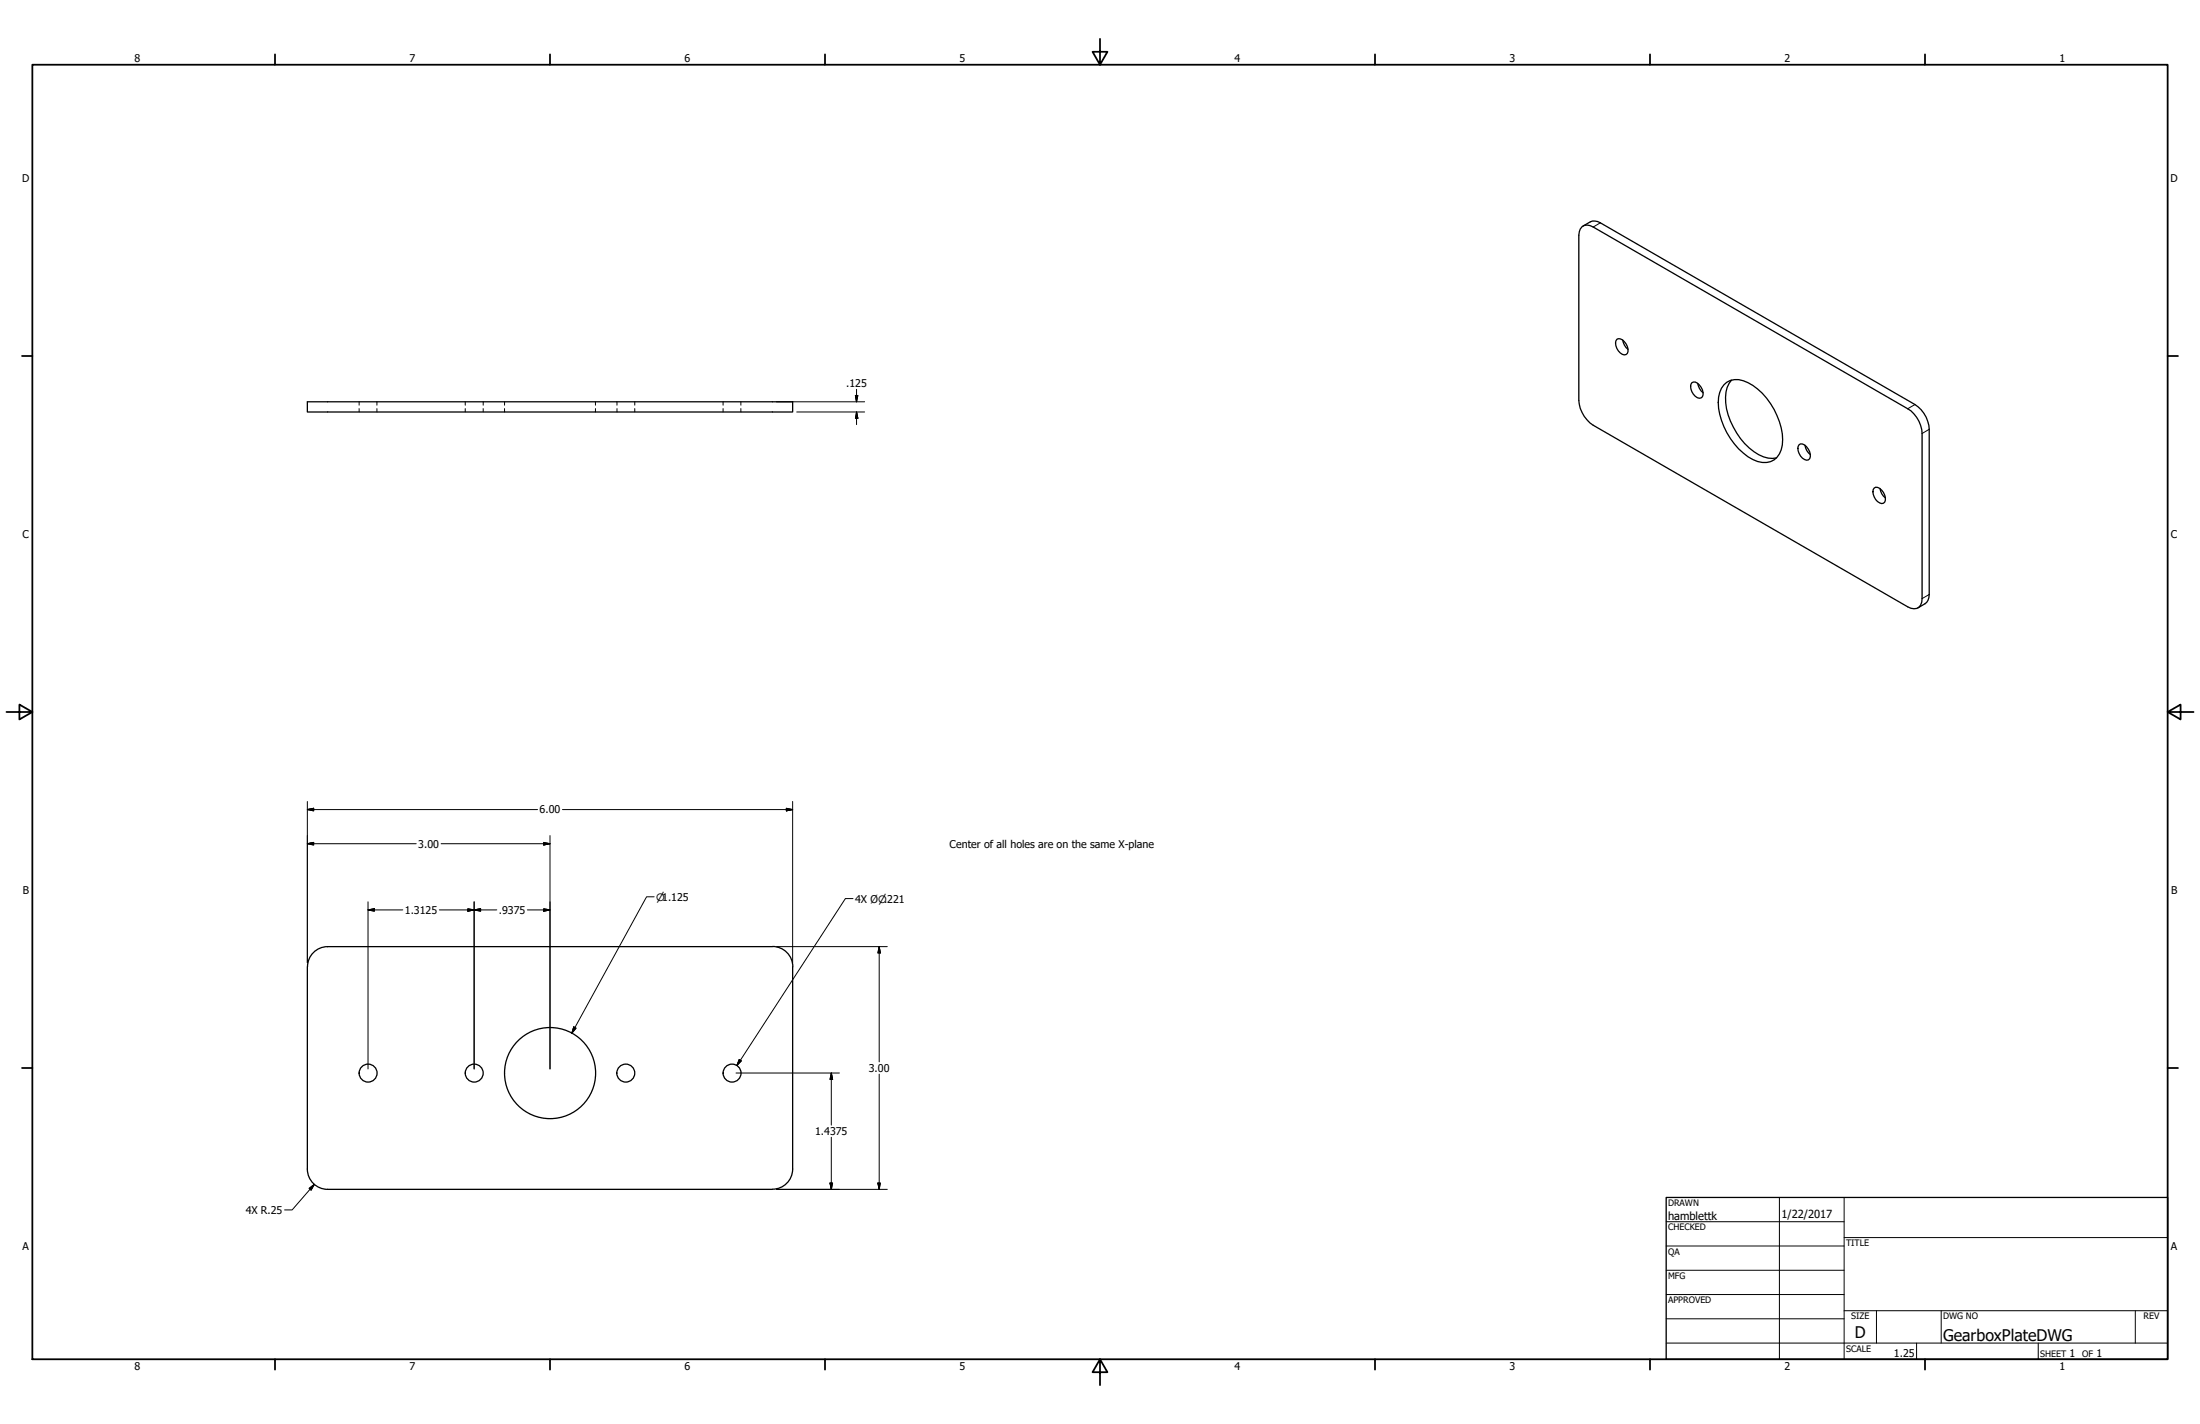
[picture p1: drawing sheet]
<svg xmlns="http://www.w3.org/2000/svg" width="864mm" height="559mm" viewBox="0 0 864 559" stroke-linecap="round" stroke-linejoin="round" font-family="sans-serif">
<!-- layer: Visible (ANSI) -->
<g fill="none" stroke="#000" stroke-width=".51">
<path d="M624.3 87.1a4.2 4.2 0 0 1 3.9 .3l123.5 71.4a12.3 12.3 0 0 1 5.6 9.7v64.8a4 4 0 0 1-1.7 3.6M634.7 133.2a3.4 3.4 0 0 1 4.1 2.8 2.12 2.12 0 0 1-1.2 3.3 4.5 4.5 0 0 1-2.9-6.1zM637 133.4a5.8 5.8 0 0 0 2.1 3.7M120.6 157.7h190.5v4h-190.5zM664.1 150.2a2.1 2.1 0 0 1 3 .9 3.6 3.6 0 0 1 .7 5 4 4 0 0 1-4.2-4.5zM666.4 150.4a5.8 5.8 0 0 0 2.1 3.7M676.7 151a7.6 7.6 0 0 1 9.5-.8 26.9 26.9 0 0 1 13.4 24.4 7.1 7.1 0 0 1-9.7 6.5 25.2 25.2 0 0 1-14.1-16.1 16.2 16.2 0 0 1 0-12.7zM679.7 149.2a12.7 12.7 0 0 0-2 11.2 26.7 26.7 0 0 0 14.5 18.9l1.9 .5 3.3-.1M706.2 174.5a2.15 2.15 0 0 1 3 .8 3.6 3.6 0 0 1 .7 5.2 3.9 3.9 0 0 1-4-3.5v-1.9zM708.5 174.8a5.5 5.5 0 0 0 2.1 3.6M748.9 160.4l-123.5-71.3a3.4 3.4 0 0 0-4-.4 3.4 3.4 0 0 0-1.6 3.6v64.9a12.8 12.8 0 0 0 5.6 9.7l123.5 71.2M754.5 170.1v64.8"/>
<path d="M735.7 191.5a2.15 2.15 0 0 1 2.9 .8 3.6 3.6 0 0 1 .7 5.2 3.9 3.9 0 0 1-4-3.5v-1.9zM738 191.8a5.5 5.5 0 0 0 2.1 3.6M120.6 379.4v79.4a8 8 0 0 0 8 7.9M128.6 371.5l174.6-.1a8 8 0 0 1 8 8l-.1 79.4a7.9 7.9 0 0 1-7.9 7.9M128.6 371.5a7.9 7.9 0 0 0-7.9 7.9M128.6 466.7h174.6"/>
<circle cx="144.5" cy="421.1" r="3.5"/>
<circle cx="186.2" cy="421.1" r="3.5"/>
<circle cx="215.9" cy="421.1" r="17.9"/>
<circle cx="245.7" cy="421.1" r="3.5"/>
<circle cx="287.4" cy="421.1" r="3.5"/>
</g>
<!-- layer: Hidden (ANSI) -->
<g fill="none" stroke="#000" stroke-width=".39">
<path d="M141 157.7v1.3M148 157.7v1.3M182.6 157.7v1.3M189.7 157.7v1.3M198.1 157.7v1.3M233.7 157.7v1.3M242.2 157.7v1.3M249.2 157.7v1.3M283.8 157.7v1.3M290.8 157.7v1.3M141 160.3v1.4M148 160.3v1.4"/>
<path d="M182.6 160.3v1.4M189.7 160.3v1.4M198.1 160.3v1.4M233.7 160.3v1.4M242.2 160.3v1.4M249.2 160.3v1.4M283.8 160.3v1.4M290.8 160.3v1.4"/>
</g>
<!-- layer: Visible Narrow (ANSI) -->
<path d="M628.2 87.4l-2.8 1.7M751.7 158.8l-2.8 1.6M757.3 168.5l-2.8 1.6M757.3 233.3l-2.8 1.6" fill="none" stroke="#000" stroke-width=".39"/>
<path d="M624.3 87.1l-2.9 1.6M748.9 160.4a12.1 12.1 0 0 1 5.6 9.7M754.5 234.9a3.4 3.4 0 0 1-1.6 3.7 3.4 3.4 0 0 1-4-.5M755.6 236.9l-2.7 1.7" fill="none" stroke="#000" stroke-width=".51"/>
<!-- layer: Border (ANSI) -->
<g fill="none" stroke="#000" stroke-width=".7">
<path d="M431.8 15.2v10.2l-2.9-5.1h5.8l-2.9 5.1M12.7 25.4h838.2v508h-838.2zM107.9 21.3v4.1M215.9 21.3v4.1M323.8 21.3v4.1M539.8 21.3v4.1M647.7 21.3v4.1M755.6 21.3v4.1M8.6 139.7h4.1M850.9 139.7h4.1M2.5 279.4h10.2l-5.1-2.9v5.8l5.1-2.9M850.9 279.4l5.1 2.9v-5.8l-5.1 2.9h10.2"/>
<path d="M8.6 419.1h4.1M850.9 419.1h4.1M107.9 533.4v4.1M215.9 533.4v4.1M323.8 533.4v4.1M431.8 533.4l2.9 5.1h-5.8l2.9-5.1v10.2M539.8 533.4v4.1M647.7 533.4v4.1M755.6 533.4v4.1"/>
</g>
<!-- layer: Title (ANSI) -->
<g fill="none" stroke="#000" stroke-width=".39">
<path d="M654 479.4h69.9M698.5 469.9v63.5M723.9 469.9v63.5M654 488.9h69.9M654 498.5h69.9M723.9 485.6h127M654 508h69.9M654 517.5h69.9M723.9 514.3h127M736.6 514.3v12.7M762 514.3v12.7M838.2 514.3v12.7"/>
<path d="M654 527h196.9M752.3 527v6.4M800.1 527v6.4"/>
</g>
<path d="M654 469.9h196.9v63.5h-196.9z" fill="none" stroke="#000" stroke-width=".51"/>
<!-- layer: Dimension (ANSI) -->
<g fill="none" stroke="#000" stroke-width=".39">
<path d="M304.8 157.7h34.6M335.8 155.2h.9l-.5 2.5zM336.2 152.8v4.9M312.7 161.7h26.7M336.2 161.7l.5 2.4h-.9zM336.2 161.7v4.9M120.6 317.7l2.5-.5v1zM120.6 317.7h90.4M120.6 314.5v63.3M220.8 317.7h90.3M308.7 317.2l2.4 .5-2.4 .5zM311.1 314.5v63.3"/>
<path d="M120.6 331.1l2.5-.5v1zM120.6 331.1h42.8M173.2 331.1h42.7M213.4 330.6l2.5 .5-2.5 .5zM215.9 327.9v91.6M144.5 357.1l2.4-.5v1zM144.5 357.1h13.6M144.5 353.9v65.6M172.5 357.1h22.5M183.6 356.6l2.5 .5-2.5 .5zM186.1 357.1l2.6-.5v1zM186.1 353.9v65.6"/>
<path d="M207 357.1h8.9M213.4 356.6l2.5 .5-2.5 .5zM256.8 351.9h-3l-29.3 53.5M334.8 352.6h-2.9l-42.7 65.5M304.8 371.5h43.5M345.1 371.5l.5 2.5h-1zM345.1 371.5v45.2M225.2 403l.9 .5-1.6 1.9zM290.2 415.8l.8 .5-1.8 1.8zM288.9 421.1h40.6M326.3 421.1l.5 2.5h-1zM326.3 421.1v20.4"/>
<path d="M345.1 421.5v45.2M326.3 446.3v20.4M121.3 466.3l2.1-1.5-1.3 2.2zM123.4 464.8l-8.7 10h-3M304.8 466.7h43.5M325.8 464.2h1l-.5 2.5zM344.6 464.2h1l-.5 2.5z"/>
</g>
<g fill="#000" stroke="#000" stroke-width=".39">
<path d="M335.8 155.2l.4 2.5zM335.8 155.2h.9l-.5 2.5zM336.2 161.7l.5 2.4zM336.2 161.7l.5 2.4h-.9zM120.6 317.7l2.5-.5zM120.6 317.7l2.5-.5v1zM308.7 318.2l2.4-.5zM308.7 317.2l2.4 .5-2.4 .5zM120.6 331.1l2.5-.5zM120.6 331.1l2.5-.5v1zM213.4 331.6l2.5-.5zM213.4 330.6l2.5 .5-2.5 .5z"/>
<path d="M144.5 357.1l2.4-.5zM144.5 357.1l2.4-.5v1zM183.6 357.6l2.5-.5zM183.6 356.6l2.5 .5-2.5 .5zM186.1 357.1l2.6-.5zM186.1 357.1l2.6-.5v1zM213.4 357.6l2.5-.5zM213.4 356.6l2.5 .5-2.5 .5zM345.1 371.5l.5 2.5zM345.1 371.5l.5 2.5h-1zM225.2 403l-.7 2.4zM225.2 403l.9 .5-1.6 1.9z"/>
<path d="M290.2 415.8l-1 2.3zM290.2 415.8l.8 .5-1.8 1.8zM326.3 421.1l.5 2.5zM326.3 421.1l.5 2.5h-1zM123.4 464.8l-1.3 2.2zM121.3 466.3l2.1-1.5-1.3 2.2zM325.8 464.2l.5 2.5zM325.8 464.2h1l-.5 2.5zM344.6 464.2l.5 2.5zM344.6 464.2h1l-.5 2.5z"/>
</g>
<g font-size="6.3">
<text x="728.1" y="524.9">D</text>
<text x="762.8" y="526.2">GearboxPlateDWG</text>
</g>
<g font-size="4.4">
<text x="654.8" y="478.6">hamblettk</text>
<text x="699.3" y="478">1/22/2017</text>
</g>
<g font-size="4.2">
<text x="52.8" y="24.4">8</text>
<text x="160.8" y="24.4">7</text>
<text x="268.7" y="24.4">6</text>
<text x="376.7" y="24.4">5</text>
<text x="484.6" y="24.4">4</text>
<text x="592.6" y="24.4">3</text>
<text x="700.5" y="24.4">2</text>
<text x="808.5" y="24.4">1</text>
<text x="8.8" y="71.4">D</text>
<text x="852" y="71.4">D</text>
<text x="332.2" y="151.9">.125</text>
<text x="8.9" y="211.1">C</text>
<text x="852.2" y="211.1">C</text>
<text x="211.8" y="319.2">6.00</text>
<text x="164.2" y="332.6">3.00</text>
<text x="372.7" y="332.7">Center of all holes are on the same X-plane</text>
<text x="9" y="350.8">B</text>
<text x="852.2" y="350.8">B</text>
<text x="158.9" y="358.6">1.3125</text>
<text x="195.8" y="358.6">.9375</text>
<text x="335.7" y="354.3">4X Ø⌀.221</text>
<text x="341" y="420.6">3.00</text>
<text x="320" y="445.5">1.4375</text>
<text x="96.5" y="476.3">4X R.25</text>
<text x="8.9" y="490.5">A</text>
<text x="852.2" y="490.5">A</text>
<text x="743.5" y="532.6">1.25</text>
<text x="812.4" y="532.6">1</text>
<text x="823" y="532.6">1</text>
<text x="52.8" y="537.5">8</text>
<text x="160.8" y="537.5">7</text>
<text x="268.7" y="537.5">6</text>
<text x="376.7" y="537.5">5</text>
<text x="484.6" y="537.5">4</text>
<text x="592.6" y="537.5">3</text>
<text x="700.5" y="537.5">2</text>
<text x="808.5" y="537.5">1</text>
</g>
<text font-size="4" x="257.6" y="353.4">⌀1.125</text>
<g font-size="3.5">
<text x="654.8" y="473.2">DRAWN</text>
<text x="654.8" y="482.8">CHECKED</text>
<text x="724.7" y="488.9">TITLE</text>
<text x="654.8" y="492.3">QA</text>
<text x="654.8" y="501.8">MFG</text>
<text x="654.8" y="511.4">APPROVED</text>
<text x="726.7" y="517.7">SIZE</text>
<text x="762.8" y="517.7">DWG NO</text>
<text x="841.4" y="517.7">REV</text>
<text x="724.7" y="530.4">SCALE</text>
<text x="800.9" y="532.6">SHEET</text>
<text x="817.4" y="532.6">OF</text>
</g>
</svg>
